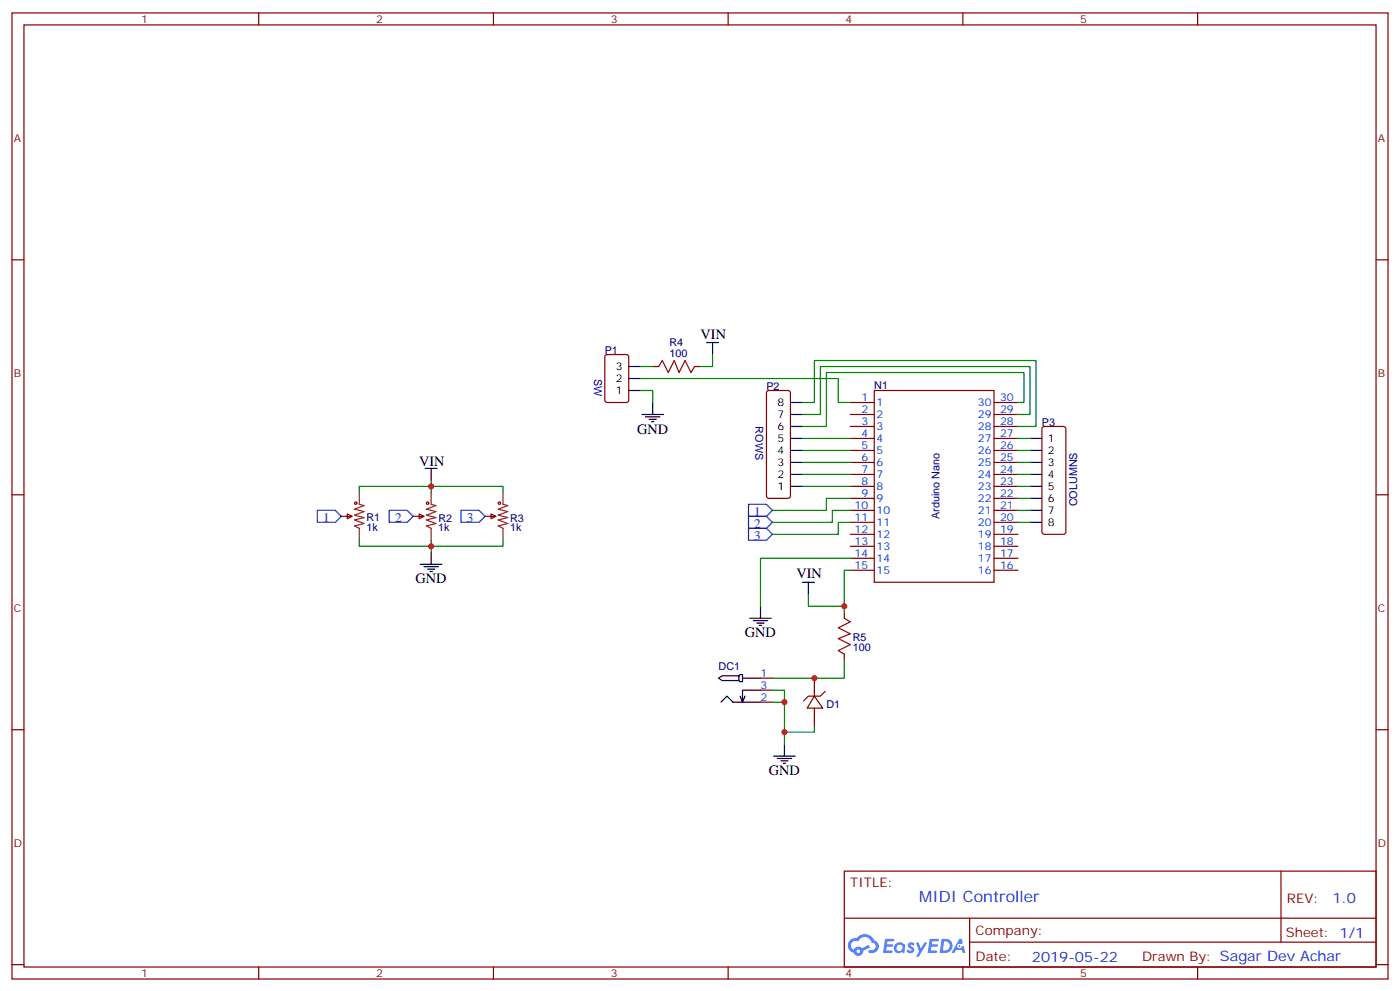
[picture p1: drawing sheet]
<svg xmlns="http://www.w3.org/2000/svg" width="412mm" height="292mm" viewBox="0 0 412 292" stroke-linecap="round" stroke-linejoin="round" font-family="sans-serif">
<g fill="none" stroke="#870000" stroke-width=".35">
<path d="M3.5 3.8h405.4v284.3h-405.4zM7.1 7.3h398.2v277.3h-398.2zM76.2 3.8v3.5M145.3 3.8v3.5M214.5 3.8v3.5M283.6 3.8v3.5M352.8 3.8v3.5M3.5 76.5h3.6M405.3 76.5h3.6M3.5 145.6h3.6M405.3 145.6h3.6M3.5 214.8h3.6"/>
<path d="M405.3 214.8h3.6M248.7 256.4h156.6v28.2h-156.6zM377.3 256.4v20.9M248.7 270.2h156.5M285.6 277.3h119.6M285.6 270.2v14.2M3.5 283.9h3.6M76.2 284.6v3.5M145.3 284.6v3.5M214.5 284.6v3.5M283.6 284.6v3.5M352.8 284.6v3.5"/>
<path d="M405.3 283.9h3.6"/>
</g>
<g fill="#5487ff">
<path d="M267.7 277.6a1.22 1.22 0 0 1 1.7 .2l-.4 .6a.47 .47 0 0 0-.3-.4 .47 .47 0 0 0-.5 .2l.1 .2a1.14 1.14 0 0 1 .8 1.8 1.14 1.14 0 0 1-1.9 0l-.2-.2 .5-.6 .7 .5a.29 .29 0 0 0 .3-.3 .29 .29 0 0 0-.2-.3 1.04 1.04 0 0 1-.6-1.7z"/>
<path d="M260.7 276.3h2.4l.3 .2-.2 .5-1.8 .1-.1 .8h1.5l.3 .4-.3 .4h-1.6l-.2 1.1h1.7l.2 .3-.2 .3-2.6 .1z"/>
<path d="M273.8 276.3h2.4l.3 .2-.1 .5-1.8 .1-.2 .8h1.6l.3 .4-.4 .4h-1.6l-.1 1.1h1.7l.2 .3-.2 .3-2.6 .1z"/>
<path d="M282.6 276.3h.7l.3 1.3-.6 .3a.69 .69 0 0 0-1 .3 .69 .69 0 0 0 .4 .9 .69 .69 0 0 0 .9-.6l.5-.2 .6 2.2h-.8l-.2-.9h-1.8l-.5 .9h-.8z"/>
<path d="M269.8 277.4h.8l.6 1.8 1.1-1.8h.9l-2.6 4.2h-.8l.9-1.5z"/>
<path d="M277.4 276.3l-.6 4.2h1.3a2.11 2.11 0 0 0 2.5-2.1 2.11 2.11 0 0 0-2.5-2.1zM278.1 277.1a1.39 1.39 0 0 1 1.7 1.4 1.39 1.39 0 0 1-1.8 1.3h-.3z"/>
<path d="M263.7 277.9a1.54 1.54 0 0 0-.1 2.2 1.54 1.54 0 0 0 2.2 .1l.6 .3 .3-2.3-.2-.3h-.4a1.49 1.49 0 0 0-2.4 0zM264 278.9a.94 .94 0 0 1 1.8 0 .94 .94 0 0 1-1.8 0z"/>
<path d="M250.4 276.7a2.18 2.18 0 0 0 1.1 3.7 1.44 1.44 0 0 0 1.6 .9 1.44 1.44 0 0 0 1.2-1.4l2-1.1-.5-.7-1.9 1a1.47 1.47 0 0 0-2.4 .4 1.39 1.39 0 0 1-.7-1.9 1.39 1.39 0 0 1 2-.5 2.12 2.12 0 0 1 2.2-1.3 2.12 2.12 0 0 1 1.9 1.7 1.14 1.14 0 0 1 1.1 1.4 1.14 1.14 0 0 1-1.7 .7 .43 .43 0 0 0-.5 .4 .43 .43 0 0 0 .4 .5 1.98 1.98 0 0 0 2.5-1.2 1.98 1.98 0 0 0-1.2-2.6 3.1 3.1 0 0 0-5.3-.6l-.9 .1zM252.3 280a.55 .55 0 0 1 1.1 0 .55 .55 0 0 1-1.1 0z"/>
<circle cx="282.6" cy="278.4" r=".26"/>
</g>
<g fill="none" stroke="#870000" stroke-width=".35">
<path d="M178.4 104.6l.5-.2h5.6l.7 .4v13l-.5 .6-5.8 .1-.7-.5v-12.9zM192.3 107.9h1.7M204.6 107.9h1.8M226 115.1l.5-.2h5.6l.5 .2 .2 .5v30.4l-.2 .5-.5 .2h-5.6l-.5-.2-.2-.5v-30.4zM250.5 118.5h7M257.5 114.9h35.3v56.5h-35.3zM292.8 118.5h7.1M250.5 122h7M250.5 125.5h7M250.5 129h7M250.5 132.6h7M250.5 136.1h7"/>
<path d="M250.5 139.6h7M292.8 122h7.1M292.8 125.5h7.1M292.8 129h7.1M292.8 132.6h7.1M292.8 136.1h7.1M292.8 139.6h7.1M307.2 125.7l.4-.2h5.7l.5 .2 .2 .5v30.4l-.3 .5-.4 .2h-5.7l-.5-.3-.2-.4v-30.4zM100.5 152h3.2M102.3 151.3l1.4 .7-1.4 .7zM121.7 152h3.2M123.5 151.3l1.4 .7-1.4 .7z"/>
<path d="M142.9 152h3.1M144.6 151.3l1.4 .7-1.4 .7zM250.5 143.2h7M250.5 146.7h7M250.5 150.2h7M250.5 153.7h7M250.5 157.3h7M292.8 143.2h7.1M292.8 146.7h7.1M292.8 150.2h7.1M292.8 153.7h7.1M292.8 157.3h7.1"/>
<path d="M250.5 160.8h7M250.5 164.3h7M250.5 167.9h7M292.8 160.8h7.1M292.8 164.3h7.1M292.8 167.9h7.1M224 199.6h3.5M239.9 199.6v5.3M248.7 180.2v1.8M248.7 192.5v1.8M224 206.7h3.5M224 203.1h3.5"/>
<path d="M239.9 204.9l2.5 3.5h-4.6zM239.9 208.4v5.3M243.1 203.5l-1.4 1.4h-3.6l-1.4 1.4"/>
</g>
<g fill="none" stroke="#000" stroke-width=".35">
<path d="M185.2 107.9h3.5M185.2 114.9h3.5M185.2 111.4h3.5M192.3 118.5v3.5M208.1 100.8h3.6M209.9 100.8v3.6M232.8 118.5h3.6M125.2 137.9h3.6M127 137.9v3.5M189.1 122h6.3M190.1 122.7h4.3M191.2 123.4h2.1"/>
<path d="M191.9 124.1h.7M232.8 139.6h3.6M232.8 136.1h3.6M232.8 132.6h3.6M232.8 129h3.6M232.8 125.5h3.6M232.8 122h3.6M303.4 139.6h3.5M303.4 136.1h3.5M303.4 132.6h3.5M303.4 129h3.5M232.8 143.2h3.6"/>
<path d="M303.4 143.2h3.5M303.4 146.7h3.5M303.4 150.2h3.5M303.4 153.7h3.5M123.8 166.1h6.4M124.9 166.8h4.2M125.9 167.5h2.2M126.6 168.2h.8M127 162.6v3.5M224 178.4v3.6M236.4 171.4h3.5M238.1 171.4v3.5"/>
<path d="M211.7 199.6l1-.7h5v1.4h-5zM217.7 198.9l.3-.4h.7v2.2h-.7l-.3-.4M218.7 199.6h5.3M220.8 182h6.4M221.9 182.7h4.2M223 183.4h2.1M223.7 184.1h.7M212.4 206.7l1.7-1.8 1.8 1.8h8.1M219.4 204.9l-.7 1.8M224 203.1h-5.3v3.6l-.7-1.8M231.1 219v3.5M227.9 222.5h6.3"/>
<path d="M229 223.2h4.2M230 223.9h2.1M230.7 224.6h.7"/>
</g>
<g fill="none" stroke="#008700" stroke-width=".35">
<path d="M188.7 111.4h58.2v7.1h3.6M188.7 114.9h3.6v3.6M188.7 107.9h3.6M209.9 104.4v3.5h-3.5M236.4 118.5h3.5v-12.4h65.3v19.4h-5.3M299.9 118.5h1.7v-8.9h-58.2v15.9h-7M236.4 122h5.3v-14.1h61.7v14.1h-3.5M236.4 129h14.1M236.4 132.6h14.1M236.4 136.1h14.1M236.4 139.6h14.1M299.9 129h3.5"/>
<path d="M299.9 132.6h3.5M299.9 136.1h3.5M299.9 139.6h3.5M105.8 144.9v-1.7h42.4v1.7M105.8 159v1.8h42.4v-1.8M127 141.4v3.5M127 159v3.6M236.4 143.2h14.1M250.5 146.7h-7.1v3.5h-15.9M250.5 150.2h-5.3v3.5h-17.7M250.5 153.7h-3.6v3.6h-19.4M299.9 143.2h3.5"/>
<path d="M299.9 146.7h3.5M299.9 150.2h3.5M299.9 153.7h3.5M248.7 178.4v1.8M250.5 164.3h-26.5v14.1M250.5 167.9h-1.8v10.5h-10.6v-3.5M248.7 194.3v5.3h-21.2M227.5 203.1h3.6v15.9M227.5 206.7h3.6M239.9 213.7v1.8h-8.8"/>
</g>
<path d="M105.8 144.9v3.5l1.4 .4-2.8 1.1 2.8 .7-2.8 1 2.8 .7-2.8 .7 2.8 1.1-2.8 .7 1.4 .7v3.5M127 144.9v3.5l1.4 .4-2.8 1.1 2.8 .7-2.8 1 2.8 .7-2.8 .7 2.8 1.1-2.8 .7 1.4 .7v3.5M148.2 144.9v3.5l1.4 .4-2.8 1.1 2.8 .7-2.8 1 2.8 .7-2.8 .7 2.8 1.1-2.8 .7 1.4 .7v3.5" fill="none" stroke="#8c2424" stroke-width=".35"/>
<g fill="none" stroke="#a10000" stroke-width=".35">
<path d="M194 107.9l1.1-1.8 1.7 3.5 1.8-3.5 1.4 3.5 1.8-3.5 1.8 3.5 1-1.7M248.7 182l1.8 1-3.6 1.8 3.6 1.7-3.6 1.5 3.6 1.7-3.6 1.8 1.8 1"/>
<circle cx="104.8" cy="148.1" r=".35"/>
<circle cx="125.9" cy="148.1" r=".35"/>
<circle cx="147.1" cy="148.1" r=".35"/>
</g>
<path d="M93.5 150.2h5.3l1.7 1.8-1.7 1.7h-5.3zM114.7 150.2h5.2l1.8 1.8-1.8 1.7h-5.2zM135.8 150.2h5.3l1.8 1.8-1.8 1.7h-5.3zM220.5 155.5h5.3l1.7 1.8-1.7 1.7h-5.3zM220.5 152h5.3l1.7 1.7-1.7 1.8h-5.3zM220.5 148.4h5.3l1.7 1.8-1.7 1.8h-5.3z" fill="none" stroke="#00f" stroke-width=".35"/>
<g fill="#c00">
<circle cx="248.7" cy="178.4" r=".88"/>
<circle cx="239.9" cy="199.6" r=".88"/>
<circle cx="127" cy="143.2" r=".88"/>
<circle cx="127" cy="160.8" r=".88"/>
<circle cx="231.1" cy="206.7" r=".88"/>
<circle cx="231.1" cy="215.5" r=".88"/>
</g>
<text font-size="4.6" fill="#00f" x="270.8" y="265.4">MIDI Controller</text>
<g font-size="4.2">
<text x="206.4" y="99.7">VIN</text>
<text x="187.7" y="127.6">GND</text>
<text x="123.5" y="137.2">VIN</text>
<text x="122.4" y="171.7">GND</text>
<text x="234.6" y="170.2">VIN</text>
<text x="219.4" y="187.6">GND</text>
<text x="226.5" y="228.2">GND</text>
</g>
<g font-size="4.2" fill="#00f">
<text x="392.5" y="265.7">1.0</text>
<text x="304" y="283">2019-05-22</text>
</g>
<g font-size="3.9" fill="#00f">
<text x="95.2" y="153.6">1</text>
<text x="116.4" y="153.6">2</text>
<text x="137.5" y="153.6">3</text>
<text x="222.2" y="155.4">2</text>
<text x="222.2" y="151.8">1</text>
<text x="222.2" y="158.9">3</text>
</g>
<g font-size="3.9" fill="#800">
<text x="250.5" y="261">TITLE:</text>
<text x="379.1" y="265.7">REV:</text>
<text x="287.4" y="275.2">Company:</text>
<text x="378.7" y="275.8">Sheet: 1/1</text>
<text x="287.4" y="282.9">Date:</text>
<text x="336.4" y="282.9">Drawn By: Sagar Dev Achar</text>
</g>
<g font-size="3.2" fill="#800">
<text x="41.6" y="6.8">1</text>
<text x="110.8" y="6.8">2</text>
<text x="179.9" y="6.8">3</text>
<text x="249.1" y="6.8">4</text>
<text x="318.2" y="6.8">5</text>
<text x="4.1" y="41.9">A</text>
<text x="405.9" y="41.9">A</text>
<text x="4.1" y="111.1">B</text>
<text x="405.9" y="111.1">B</text>
<text x="4.1" y="180.2">C</text>
<text x="405.9" y="180.2">C</text>
<text x="4.1" y="249.3">D</text>
<text x="405.9" y="249.3">D</text>
<text x="41.6" y="287.6">1</text>
<text x="110.8" y="287.6">2</text>
<text x="179.9" y="287.6">3</text>
<text x="249.1" y="287.6">4</text>
<text x="318.2" y="287.6">5</text>
</g>
<g font-size="3.2" fill="#000080">
<text x="197.2" y="101.9">R4</text>
<text x="178.2" y="104.2">P1</text>
<text x="197.2" y="105.1">100</text>
<text x="175" y="111.4" transform="rotate(90 175 111.4)">SW</text>
<text x="225.8" y="114.8">P2</text>
<text x="257.5" y="114.4">N1</text>
<text x="222.5" y="125.5" transform="rotate(90 222.5 125.5)">ROWS</text>
<text x="306.9" y="125.3">P3</text>
<text x="317.3" y="149" transform="rotate(-90 317.3 149)">COLUMNS</text>
<text x="108" y="153.5">R1</text>
<text x="129.1" y="153.5">R2</text>
<text x="150.3" y="153.5">R3</text>
<text x="276.8" y="152.8" transform="rotate(-90 276.8 152.8)">Arduino Nano</text>
<text x="107.9" y="156.3">1k</text>
<text x="129.1" y="156.3">1k</text>
<text x="150.3" y="156.3">1k</text>
<text x="251.2" y="191.6">100</text>
<text x="251.2" y="188.7">R5</text>
<text x="211.7" y="197.3">DC1</text>
<text x="243.4" y="208.2">D1</text>
</g>
<g font-size="3.2">
<text x="181.4" y="108.9">3</text>
<text x="181.4" y="112.5">2</text>
<text x="181.4" y="116">1</text>
<text x="229.1" y="119.5">8</text>
<text x="229.1" y="123">7</text>
<text x="229.1" y="130.1">5</text>
<text x="229.1" y="126.6">6</text>
<text x="308.7" y="130.1">1</text>
<text x="229.1" y="137.2">3</text>
<text x="229.1" y="133.6">4</text>
<text x="308.7" y="133.6">2</text>
<text x="308.7" y="137.2">3</text>
<text x="229.1" y="140.7">2</text>
<text x="308.7" y="140.7">4</text>
<text x="229.1" y="144.2">1</text>
<text x="308.7" y="144.2">5</text>
<text x="308.7" y="147.7">6</text>
<text x="308.7" y="151.3">7</text>
<text x="308.7" y="154.8">8</text>
</g>
<g font-size="3.2" fill="#00f">
<text x="253.7" y="118.1">1</text>
<text x="258.2" y="119.5">1</text>
<text x="288.1" y="119.5">30</text>
<text x="294.6" y="118.1">30</text>
<text x="253.7" y="121.6">2</text>
<text x="253.7" y="125.2">3</text>
<text x="258.2" y="123">2</text>
<text x="288.1" y="123">29</text>
<text x="294.6" y="125.2">28</text>
<text x="294.6" y="121.6">29</text>
<text x="253.7" y="128.7">4</text>
<text x="258.2" y="126.6">3</text>
<text x="258.2" y="130.1">4</text>
<text x="288.1" y="130.1">27</text>
<text x="288.1" y="126.6">28</text>
<text x="294.6" y="128.7">27</text>
<text x="253.7" y="132.2">5</text>
<text x="253.7" y="135.7">6</text>
<text x="258.2" y="133.6">5</text>
<text x="258.2" y="137.2">6</text>
<text x="288.1" y="137.2">25</text>
<text x="288.1" y="133.6">26</text>
<text x="294.6" y="135.7">25</text>
<text x="294.6" y="132.2">26</text>
<text x="253.7" y="139.3">7</text>
<text x="253.7" y="142.8">8</text>
<text x="258.2" y="140.7">7</text>
<text x="288.1" y="140.7">24</text>
<text x="294.6" y="142.8">23</text>
<text x="294.6" y="139.3">24</text>
<text x="251.7" y="149.9">10</text>
<text x="253.7" y="146.3">9</text>
<text x="258.2" y="144.2">8</text>
<text x="258.2" y="147.7">9</text>
<text x="288.1" y="147.7">22</text>
<text x="288.1" y="144.2">23</text>
<text x="294.6" y="149.9">21</text>
<text x="294.6" y="146.3">22</text>
<text x="251.7" y="153.4">11</text>
<text x="258.2" y="151.3">10</text>
<text x="258.2" y="154.8">11</text>
<text x="288.1" y="154.8">20</text>
<text x="288.1" y="151.3">21</text>
<text x="294.6" y="153.4">20</text>
<text x="251.7" y="156.9">12</text>
<text x="251.7" y="160.4">13</text>
<text x="258.2" y="158.3">12</text>
<text x="258.2" y="161.9">13</text>
<text x="288.1" y="161.9">18</text>
<text x="288.1" y="158.3">19</text>
<text x="294.6" y="160.4">18</text>
<text x="294.6" y="156.9">19</text>
<text x="251.7" y="164">14</text>
<text x="251.7" y="167.5">15</text>
<text x="258.2" y="165.4">14</text>
<text x="288.1" y="165.4">17</text>
<text x="294.6" y="167.5">16</text>
<text x="294.6" y="164">17</text>
<text x="258.2" y="168.9">15</text>
<text x="288.1" y="168.9">16</text>
<text x="224" y="202.8">3</text>
<text x="224" y="199.2">1</text>
<text x="224" y="206.3">2</text>
</g>
</svg>
